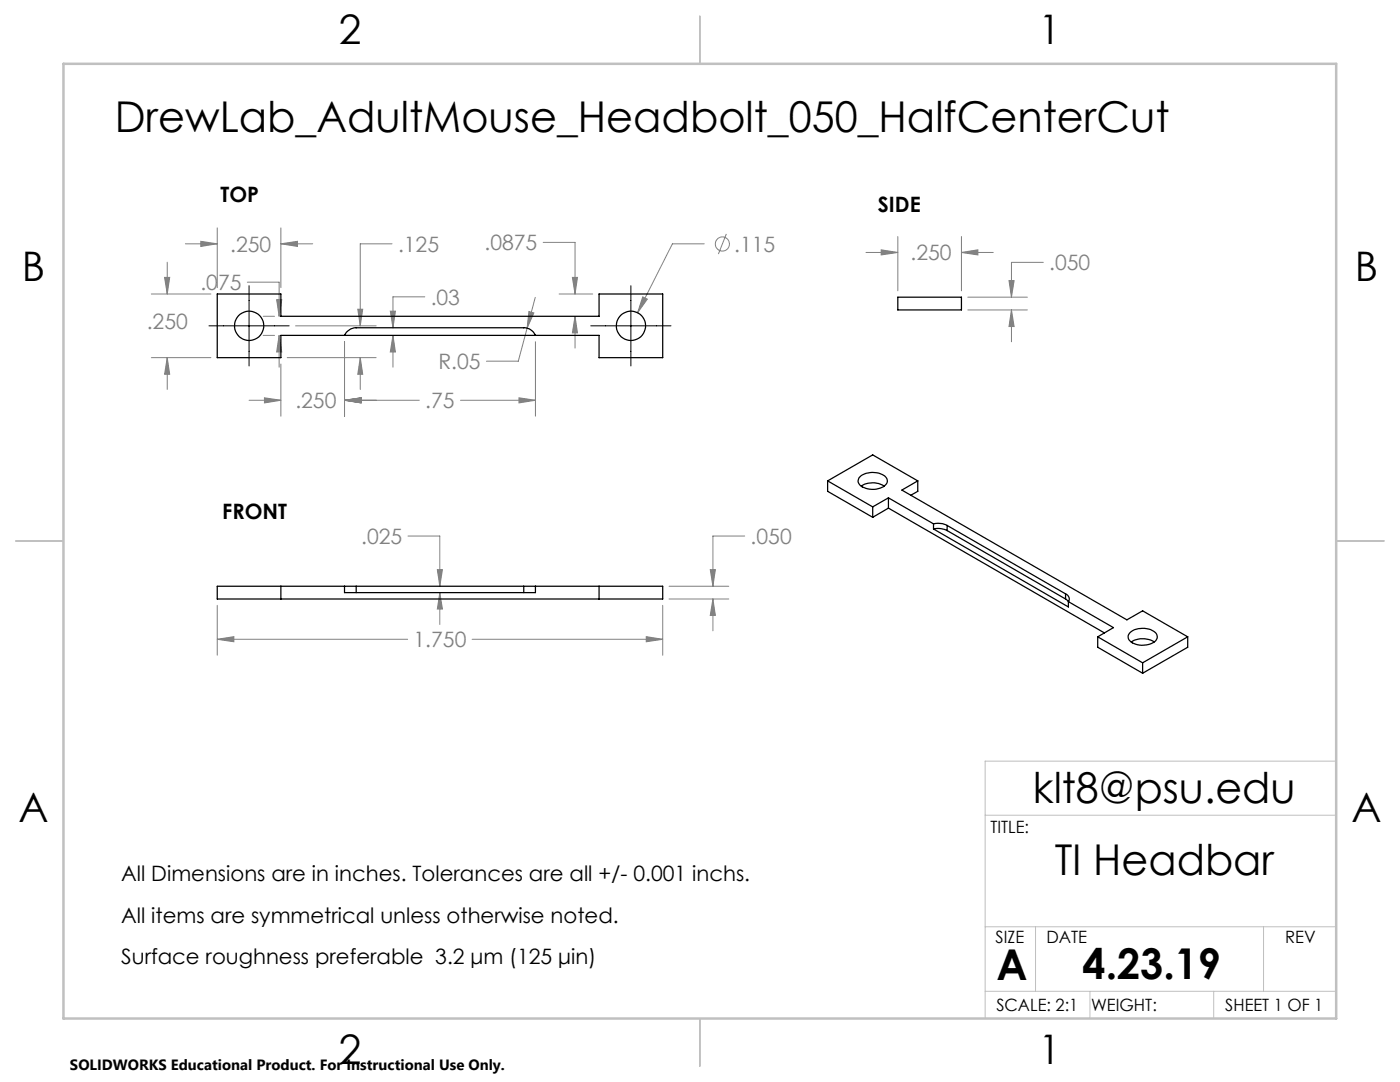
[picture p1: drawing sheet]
<svg xmlns="http://www.w3.org/2000/svg" width="279mm" height="216mm" viewBox="0 0 279 216" stroke-linecap="round" stroke-linejoin="round" font-family="sans-serif">
<g fill="none" stroke="#808080" stroke-width=".2">
<path d="M30.2 58.7h11.9M32.8 55.4h1.1l-.5 3.3zM33.4 52.3v6.4M37 48.6h6.4M40.1 48.2l3.3 .4-3.3 .6zM43.4 45.5v11.9M49.4 56.3h6.3v6.8M55.2 59.8h1l-.5 3.3zM56.1 48.6l3.3-.4v1zM56.1 48.6h6.3M56.1 45.5v11.9M78.2 48.6h-6.3v16.4"/>
<path d="M84.8 59.2h-6.4v6.2M106.8 59.3l-1.6 6.2M108.4 48.4h6.4v10.3M111.6 58.7h6.7M114.2 55.4h1.1l-.5 3.3zM128.3 59.2l.9 .5-2 2.7zM140.5 48.6h-6.3l-7 13.8M145 46.7l-1.6 4M172.8 50.4h6.4M175.9 49.8l3.3 .6-3.3 .5zM179.2 47.2v10.8M191.9 50.4l3.3-.6v1.1z"/>
<path d="M191.9 47.2v10.8M191.9 50.4h6.3M193.1 59.3h11.9M201.4 56h1l-.5 3.3zM208.2 52.4h-6.3v6.9M30.2 71.4h11.9M33.4 71.4l.5 3.3h-1.1zM33.4 71.4v6.3M49.7 79.9h6.4M52.5 66.9h2.3M52.5 63.1h2.3M52.8 79.4l3.3 .5-3.3 .5z"/>
<path d="M55.7 66.9l.5 3.3h-1zM55.7 66.9v6.4M56.1 72.6v10.4M57.3 71.4h17.8M59 65h16.1M68.8 79.9l3.3-.5v1zM68.8 68.2v14.8M68.8 79.9h14.9M71.4 61.7h1l-.5 3.3zM71.9 71.4l.5 3.3h-1zM71.9 71.4v6.3M77.9 62.1h1l-.5 3.3z"/>
<path d="M78.4 66.9l.5 3.3h-1zM78.4 66.9v6.4M91.9 79.9h15M103.6 79.4l3.3 .5-3.3 .5zM105.2 65.5l-1.8 6.6h-6.3M105.6 62.2l.9 .2-1.3 3.1zM106.9 68.2v14.8M114.8 63.1l.5 3.3h-1.1zM114.8 63.1v6.4M193.1 61.8h11.9M201.9 61.8l.5 3.4h-1zM201.9 61.8v6.4"/>
<path d="M81.4 107h6.4v10M87.3 113.7h1l-.5 3.3zM87.8 118.3l.5 3.2h-1zM87.8 118.3v6.3M133.5 117h12M133.5 119.5h12M141.7 113.7h1.1l-.5 3.3zM142.3 119.5l.5 3.3h-1.1zM142.3 119.5v6.4M148.6 107h-6.3v10M43.4 127.6l3.3-.6v1.1zM43.4 120.8v9.9"/>
<path d="M43.4 127.6h38M94.2 127.6h38.1M129 127l3.3 .6-3.3 .5zM132.3 120.8v9.9"/>
<circle cx="144.2" cy="48.7" r="1.41"/>
</g>
<path d="M49.7 57v16M125.9 57v16M41.7 65h16M117.9 65h16" fill="none" stroke="#000" stroke-width=".2"/>
<path d="M266.7 151.9h-70.1v51.3M196.6 162.7h70.1M196.6 197.8h70.1M196.6 184.9h70.1M206.7 184.9v12.9M217.5 197.8v5.4M242.2 197.8v5.4M252.2 184.9v12.9" fill="none" stroke="#c0c0c0" stroke-width=".2"/>
<path d="M139.7 3.2v9.5M3.1 107.9h9.6M266.7 107.9h9.5M139.7 203.2v9.6" fill="none" stroke="#c0c0c0" stroke-width=".25"/>
<path d="M12.7 12.7h254v190.5h-254z" fill="none" stroke="#c0c0c0" stroke-width=".5"/>
<path d="M128.3 59.2l-1.1 3.2 2-2.7zM56.1 48.6l3.3-.4v1zM40.1 48.2l3.3 .4-3.3 .6zM32.8 55.4h1.1l-.5 3.3zM33.4 71.4l.5 3.3h-1.1zM52.8 79.4l3.3 .5-3.3 .5zM68.8 79.9l3.3-.5v1zM71.4 61.7h1l-.5 3.3zM71.9 71.4l.5 3.3h-1zM55.7 66.9l.5 3.3h-1zM55.2 59.8h1l-.5 3.3zM114.8 63.1l.5 3.3h-1.1zM114.2 55.4h1.1l-.5 3.3zM105.6 62.2l-.4 3.3 1.3-3.1zM77.9 62.1h1l-.5 3.3zM78.4 66.9l.5 3.3h-1zM68.8 79.9l3.3-.5v1zM103.6 79.4l3.3 .5-3.3 .5zM43.4 127.6l3.3-.6v1.1zM129 127l3.3 .6-3.3 .5zM141.7 113.7h1.1l-.5 3.3zM142.3 119.5l.5 3.3h-1.1zM87.8 118.3l.5 3.2h-1zM87.3 113.7h1l-.5 3.3zM175.9 49.8l3.3 .6-3.3 .5zM191.9 50.4l3.3-.6v1.1zM201.4 56h1l-.5 3.3zM201.9 61.8l.5 3.4h-1z" fill="#808080"/>
<g fill="none" stroke="#000" stroke-width=".25">
<path d="M43.4 58.7h12.7v4.4h63.5v-4.4h12.7v12.7h-12.7v-4.5h-63.5v4.5h-12.7zM179.2 59.3h12.7v2.5h-12.7zM68.8 66.9a2.63 2.63 0 0 1 2.3-1.5h33.4a2.53 2.53 0 0 1 2.4 1.5M165.2 96l9 5.1M165.2 96l9-5.2 9 5.2M165.2 96v2l9 5.2M171.4 95.3a3.9 3.9 0 0 1 5.6 .2 1.46 1.46 0 0 1-1.4 1.9 3.9 3.9 0 0 1-4.2-.9l-.2-.4zM171.9 97a4.5 4.5 0 0 1 4.6 0M177.3 99.3l9 5.2M177.3 99.3l-3.1 1.8M177.3 99.3v2.1M183.2 96l-3.2 1.8 44.9 25.9 3.1-1.8 9 5.2"/>
<path d="M183.2 96v2l-1.4 .8M56.1 117v2.5M68.8 117h2.3M68.8 117h-25.4v2.5h88.9v-2.5h-25.4M68.8 117v1.3h38.1v-1.3M71.1 117h33.4M71.1 117v1.3M104.5 117h2.4M104.5 117v1.3M119.6 117v2.5M174.2 101.1v2.1M177.3 101.4l43.1 24.9"/>
<path d="M177.3 101.4l-3.1 1.8M186.3 104.5a4 4 0 0 1 2.7 .3M186.3 105.6a4 4 0 0 1 2.7 .3M186.3 104.5v1.1M186.3 105.6l26.9 15.5v-1M189 104.8l23.7 13.7M189 105.9l23.7 13.6M189 104.8v1.1M212.7 118.5a1.03 1.03 0 0 1 .5 1.6M212.7 119.5l.6 .6M212.7 118.5v1M213.2 120.1l9 5.1-3.1 1.9"/>
<path d="M219.1 127.1v2.1l8.9 5.1M219.1 127.1l8.9 5.2M225.5 126.2a3.9 3.9 0 0 1 5.4 .4 1.48 1.48 0 0 1-1.4 1.9 3.7 3.7 0 0 1-4.3-1.1l-.1-.5zM225.7 128.1a4.5 4.5 0 0 1 4.7 0M228 132.3v2M237 127.1l-9 5.2M237 127.1v2.1l-9 5.1"/>
<circle cx="49.7" cy="65" r="2.92"/>
<circle cx="125.9" cy="65" r="2.92"/>
</g>
<g font-size="8.5">
<text x="22.9" y="26.4">DrewLab_AdultMouse_Headbolt_050_HalfCenterCut</text>
<text x="206.2" y="160.2">klt8@psu.edu</text>
<text x="210.5" y="174.6">TI Headbar</text>
<text x="198.9" y="195.5">A</text>
<text x="216.1" y="195.4">4.23.19</text>
</g>
<g font-size="8.1">
<text x="67.6" y="8.9">2</text>
<text x="207.3" y="8.9">1</text>
<text x="4.4" y="56.2">B</text>
<text x="270.4" y="56.2">B</text>
<text x="3.7" y="164.1">A</text>
<text x="269.7" y="164.1">A</text>
<text x="67.6" y="212.4">2</text>
<text x="207.3" y="212.4">1</text>
</g>
<g font-size="4.2">
<text x="44" y="40.3">TOP</text>
<text x="175.2" y="42.3">SIDE</text>
<text x="44.4" y="103.5">FRONT</text>
<text x="24.2" y="175.7">All Dimensions are in inches. Tolerances are all +/- 0.001 inchs.</text>
<text x="24.2" y="184.1">All items are symmetrical unless otherwise noted.</text>
<text x="24.2" y="192.4">Surface roughness preferable 3.2 μm (125 μin)</text>
</g>
<g font-size="4.2" fill="#808080">
<text x="46" y="50.2">.250</text>
<text x="79.4" y="50.2">.125</text>
<text x="96.7" y="50">.0875</text>
<text x="146.5" y="50.2">.115</text>
<text x="181.7" y="51.9">.250</text>
<text x="209.4" y="53.9">.050</text>
<text x="40" y="57.9">.075</text>
<text x="29.3" y="65.6">.250</text>
<text x="86" y="60.8">.03</text>
<text x="87.5" y="73.6">R.05</text>
<text x="58.9" y="81.5">.250</text>
<text x="84.9" y="81.5">.75</text>
<text x="72.1" y="108.6">.025</text>
<text x="149.8" y="108.6">.050</text>
<text x="82.5" y="129.1">1.750</text>
</g>
<g font-size="3.4">
<text x="197.7" y="166.2">TITLE:</text>
<text x="198.7" y="188.1">SIZE</text>
<text x="208.8" y="188.1">DATE</text>
<text x="256.5" y="188.2">REV</text>
<text x="198.8" y="201.7">SCALE: 2:1</text>
<text x="217.7" y="201.8">WEIGHT:</text>
<text x="244.5" y="201.7">SHEET 1 OF 1</text>
</g>
<text font-size="3" x="14" y="213.5">SOLIDWORKS Educational Product. For Instructional Use Only.</text>
</svg>
